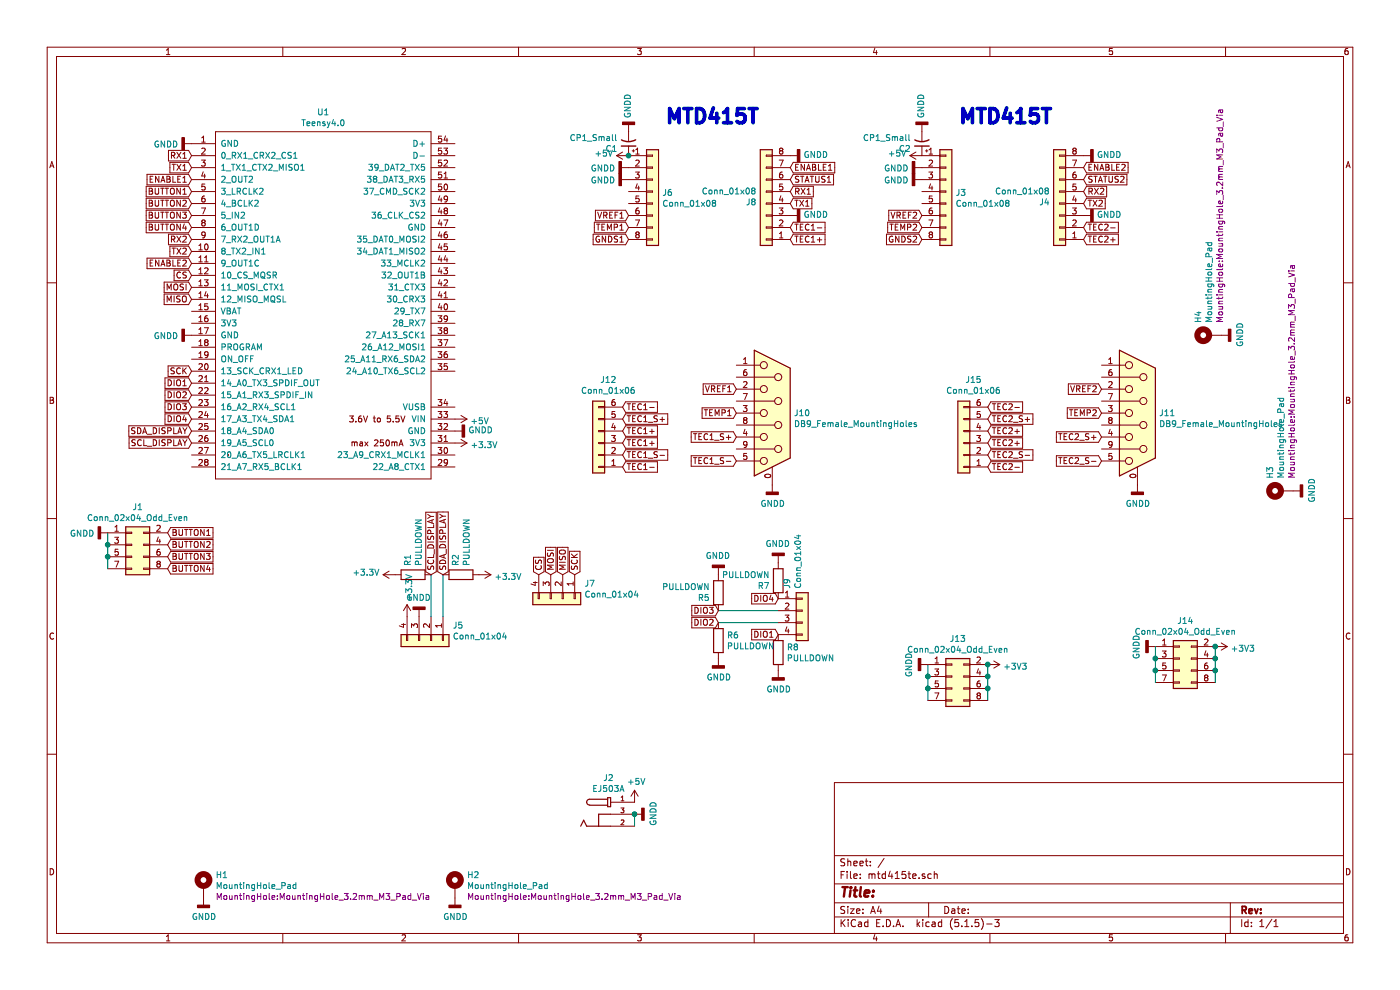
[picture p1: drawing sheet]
EESchema Schematic File Version 4
EELAYER 30 0
EELAYER END
$Descr A4 11693 8268
encoding utf-8
Sheet 1 1
Title ""
Date ""
Rev ""
Comp ""
Comment1 ""
Comment2 ""
Comment3 ""
Comment4 ""
$EndDescr
$Comp
L Connector_Generic:Conn_01x08 J3
U 1 1
P 7900 1600
F 0 "J3" H 7980 1592 50  0000 L CNN
F 1 "Conn_01x08" H 7980 1501 50  0000 L CNN
F 2 "Connector_PinHeader_2.54mm:PinHeader_1x08_P2.54mm_Vertical" H 7900 1600 50  0001 C CNN
F 3 "~" H 7900 1600 50  0001 C CNN
	1    7900 1600
	1    0    0    -1  
$EndComp
$Comp
L Connector_Generic:Conn_01x08 J4
U 1 1
P 8850 1700
F 0 "J4" H 8930 1692 50  0000 L CNN
F 1 "Conn_01x08" H 8930 1601 50  0000 L CNN
F 2 "Connector_PinHeader_2.54mm:PinHeader_1x08_P2.54mm_Vertical" H 8850 1700 50  0001 C CNN
F 3 "~" H 8850 1700 50  0001 C CNN
	1    8850 1700
	-1   0    0    1   
$EndComp
Text GLabel 7700 1800 0    50   Input ~ 0
VREF2
Text GLabel 7700 1900 0    50   Input ~ 0
TEMP2
Text GLabel 7700 2000 0    50   Input ~ 0
GNDS2
Text GLabel 9050 2000 2    50   Input ~ 0
TEC2+
Text GLabel 9050 1900 2    50   Input ~ 0
TEC2-
Text GLabel 9050 1700 2    50   Input ~ 0
TX2
Text GLabel 9050 1600 2    50   Input ~ 0
RX2
Text GLabel 9050 1500 2    50   Input ~ 0
STATUS2
Text GLabel 9050 1400 2    50   Input ~ 0
ENABLE2
Text Notes 8000 1050 0    118  ~ 24
MTD415T
$Comp
L power:GNDD #PWR0119
U 1 1
P 7700 1500
F 0 "#PWR0119" H 7700 1250 50  0001 C CNN
F 1 "GNDD" V 7704 1390 50  0000 R CNN
F 2 "" H 7700 1500 50  0001 C CNN
F 3 "" H 7700 1500 50  0001 C CNN
	1    7700 1500
	0    1    1    0   
$EndComp
$Comp
L power:GNDD #PWR0120
U 1 1
P 7700 1400
F 0 "#PWR0120" H 7700 1150 50  0001 C CNN
F 1 "GNDD" V 7704 1290 50  0000 R CNN
F 2 "" H 7700 1400 50  0001 C CNN
F 3 "" H 7700 1400 50  0001 C CNN
	1    7700 1400
	0    1    1    0   
$EndComp
$Comp
L power:GNDD #PWR0121
U 1 1
P 9050 1800
F 0 "#PWR0121" H 9050 1550 50  0001 C CNN
F 1 "GNDD" V 9054 1690 50  0000 R CNN
F 2 "" H 9050 1800 50  0001 C CNN
F 3 "" H 9050 1800 50  0001 C CNN
	1    9050 1800
	0    -1   -1   0   
$EndComp
$Comp
L power:+5V #PWR0122
U 1 1
P 7700 1300
F 0 "#PWR0122" H 7700 1150 50  0001 C CNN
F 1 "+5V" V 7715 1428 50  0000 L CNN
F 2 "" H 7700 1300 50  0001 C CNN
F 3 "" H 7700 1300 50  0001 C CNN
	1    7700 1300
	0    -1   -1   0   
$EndComp
$Comp
L power:GNDD #PWR0112
U 1 1
P 9050 1300
F 0 "#PWR0112" H 9050 1050 50  0001 C CNN
F 1 "GNDD" V 9054 1190 50  0000 R CNN
F 2 "" H 9050 1300 50  0001 C CNN
F 3 "" H 9050 1300 50  0001 C CNN
	1    9050 1300
	0    -1   -1   0   
$EndComp
$Comp
L teensy:Teensy4.0 U1
U 1 1
P 2700 2550
F 0 "U1" H 2700 4165 50  0000 C CNN
F 1 "Teensy4.0" H 2700 4074 50  0000 C CNN
F 2 "footprints:Teensy40" H 2300 2750 50  0001 C CNN
F 3 "" H 2300 2750 50  0001 C CNN
	1    2700 2550
	1    0    0    -1  
$EndComp
Text GLabel 1600 1600 0    50   Input ~ 0
BUTTON1
Text GLabel 1600 1700 0    50   Input ~ 0
BUTTON2
$Comp
L Connector_Generic:Conn_01x08 J6
U 1 1
P 5450 1600
F 0 "J6" H 5530 1592 50  0000 L CNN
F 1 "Conn_01x08" H 5530 1501 50  0000 L CNN
F 2 "Connector_PinHeader_2.54mm:PinHeader_1x08_P2.54mm_Vertical" H 5450 1600 50  0001 C CNN
F 3 "~" H 5450 1600 50  0001 C CNN
	1    5450 1600
	1    0    0    -1  
$EndComp
$Comp
L Connector_Generic:Conn_01x08 J8
U 1 1
P 6400 1700
F 0 "J8" H 6480 1692 50  0000 L CNN
F 1 "Conn_01x08" H 6480 1601 50  0000 L CNN
F 2 "Connector_PinHeader_2.54mm:PinHeader_1x08_P2.54mm_Vertical" H 6400 1700 50  0001 C CNN
F 3 "~" H 6400 1700 50  0001 C CNN
	1    6400 1700
	-1   0    0    1   
$EndComp
Text GLabel 5250 1800 0    50   Input ~ 0
VREF1
Text GLabel 5250 1900 0    50   Input ~ 0
TEMP1
Text GLabel 5250 2000 0    50   Input ~ 0
GNDS1
Text GLabel 6600 2000 2    50   Input ~ 0
TEC1+
Text GLabel 6600 1900 2    50   Input ~ 0
TEC1-
Text GLabel 6600 1700 2    50   Input ~ 0
TX1
Text GLabel 6600 1600 2    50   Input ~ 0
RX1
Text GLabel 6600 1500 2    50   Input ~ 0
STATUS1
Text GLabel 6600 1400 2    50   Input ~ 0
ENABLE1
Text Notes 5550 1050 0    118  ~ 24
MTD415T
$Comp
L power:GNDD #PWR0101
U 1 1
P 5250 1500
F 0 "#PWR0101" H 5250 1250 50  0001 C CNN
F 1 "GNDD" V 5254 1390 50  0000 R CNN
F 2 "" H 5250 1500 50  0001 C CNN
F 3 "" H 5250 1500 50  0001 C CNN
	1    5250 1500
	0    1    1    0   
$EndComp
$Comp
L power:GNDD #PWR0102
U 1 1
P 5250 1400
F 0 "#PWR0102" H 5250 1150 50  0001 C CNN
F 1 "GNDD" V 5254 1290 50  0000 R CNN
F 2 "" H 5250 1400 50  0001 C CNN
F 3 "" H 5250 1400 50  0001 C CNN
	1    5250 1400
	0    1    1    0   
$EndComp
$Comp
L power:GNDD #PWR0103
U 1 1
P 6600 1800
F 0 "#PWR0103" H 6600 1550 50  0001 C CNN
F 1 "GNDD" V 6604 1690 50  0000 R CNN
F 2 "" H 6600 1800 50  0001 C CNN
F 3 "" H 6600 1800 50  0001 C CNN
	1    6600 1800
	0    -1   -1   0   
$EndComp
$Comp
L power:+5V #PWR0104
U 1 1
P 5250 1300
F 0 "#PWR0104" H 5250 1150 50  0001 C CNN
F 1 "+5V" V 5265 1428 50  0000 L CNN
F 2 "" H 5250 1300 50  0001 C CNN
F 3 "" H 5250 1300 50  0001 C CNN
	1    5250 1300
	0    -1   -1   0   
$EndComp
$Comp
L power:GNDD #PWR0105
U 1 1
P 6600 1300
F 0 "#PWR0105" H 6600 1050 50  0001 C CNN
F 1 "GNDD" V 6604 1190 50  0000 R CNN
F 2 "" H 6600 1300 50  0001 C CNN
F 3 "" H 6600 1300 50  0001 C CNN
	1    6600 1300
	0    -1   -1   0   
$EndComp
Text GLabel 1600 3600 0    50   Input ~ 0
SDA_DISPLAY
Text GLabel 1600 3700 0    50   Input ~ 0
SCL_DISPLAY
Text GLabel 1400 4450 2    50   Input ~ 0
BUTTON1
Text GLabel 1400 4550 2    50   Input ~ 0
BUTTON2
$Comp
L power:+5V #PWR0117
U 1 1
P 5300 6700
F 0 "#PWR0117" H 5300 6550 50  0001 C CNN
F 1 "+5V" H 5315 6873 50  0000 C CNN
F 2 "" H 5300 6700 50  0001 C CNN
F 3 "" H 5300 6700 50  0001 C CNN
	1    5300 6700
	1    0    0    -1  
$EndComp
$Comp
L Connector_Generic:Conn_01x04 J5
U 1 1
P 3600 5350
F 0 "J5" V 3472 5530 50  0000 L CNN
F 1 "Conn_01x04" V 3563 5530 50  0000 L CNN
F 2 "Connector_PinHeader_2.54mm:PinHeader_1x04_P2.54mm_Vertical" H 3600 5350 50  0001 C CNN
F 3 "~" H 3600 5350 50  0001 C CNN
	1    3600 5350
	0    1    1    0   
$EndComp
Text GLabel 3700 4800 1    50   Input ~ 0
SDA_DISPLAY
Text GLabel 3600 4800 1    50   Input ~ 0
SCL_DISPLAY
$Comp
L power:GNDD #PWR0118
U 1 1
P 1600 1200
F 0 "#PWR0118" H 1600 950 50  0001 C CNN
F 1 "GNDD" V 1604 1090 50  0000 R CNN
F 2 "" H 1600 1200 50  0001 C CNN
F 3 "" H 1600 1200 50  0001 C CNN
	1    1600 1200
	0    1    1    0   
$EndComp
$Comp
L power:GNDD #PWR0123
U 1 1
P 5300 6800
F 0 "#PWR0123" H 5300 6550 50  0001 C CNN
F 1 "GNDD" H 5304 6645 50  0000 C CNN
F 2 "" H 5300 6800 50  0001 C CNN
F 3 "" H 5300 6800 50  0001 C CNN
	1    5300 6800
	0    -1   -1   0   
$EndComp
$Comp
L power:GNDD #PWR0125
U 1 1
P 3500 5150
F 0 "#PWR0125" H 3500 4900 50  0001 C CNN
F 1 "GNDD" H 3504 4995 50  0000 C CNN
F 2 "" H 3500 5150 50  0001 C CNN
F 3 "" H 3500 5150 50  0001 C CNN
	1    3500 5150
	-1   0    0    1   
$EndComp
Text GLabel 6150 3850 0    50   Input ~ 0
TEC1_S-
Text GLabel 6150 3650 0    50   Input ~ 0
TEC1_S+
Text GLabel 6150 3450 0    50   Input ~ 0
TEMP1
Text GLabel 6150 3250 0    50   Input ~ 0
VREF1
$Comp
L power:GNDD #PWR0124
U 1 1
P 3800 3600
F 0 "#PWR0124" H 3800 3350 50  0001 C CNN
F 1 "GNDD" V 3804 3490 50  0000 R CNN
F 2 "" H 3800 3600 50  0001 C CNN
F 3 "" H 3800 3600 50  0001 C CNN
	1    3800 3600
	0    -1   -1   0   
$EndComp
$Comp
L power:GNDD #PWR0126
U 1 1
P 1600 2800
F 0 "#PWR0126" H 1600 2550 50  0001 C CNN
F 1 "GNDD" V 1604 2690 50  0000 R CNN
F 2 "" H 1600 2800 50  0001 C CNN
F 3 "" H 1600 2800 50  0001 C CNN
	1    1600 2800
	0    1    1    0   
$EndComp
$Comp
L power:+3.3V #PWR0116
U 1 1
P 3800 3700
F 0 "#PWR0116" H 3800 3550 50  0001 C CNN
F 1 "+3.3V" V 3815 3828 50  0000 L CNN
F 2 "" H 3800 3700 50  0001 C CNN
F 3 "" H 3800 3700 50  0001 C CNN
	1    3800 3700
	0    1    1    0   
$EndComp
$Comp
L power:+3.3V #PWR0127
U 1 1
P 3400 5150
F 0 "#PWR0127" H 3400 5000 50  0001 C CNN
F 1 "+3.3V" V 3415 5278 50  0000 L CNN
F 2 "" H 3400 5150 50  0001 C CNN
F 3 "" H 3400 5150 50  0001 C CNN
	1    3400 5150
	1    0    0    -1  
$EndComp
Text GLabel 1400 4750 2    50   Input ~ 0
BUTTON4
Text GLabel 1600 1900 0    50   Input ~ 0
BUTTON4
$Comp
L Mechanical:MountingHole_Pad H2
U 1 1
P 3800 7400
F 0 "H2" H 3900 7494 50  0000 L CNN
F 1 "MountingHole_Pad" H 3900 7403 50  0000 L CNN
F 2 "MountingHole:MountingHole_3.2mm_M3_Pad_Via" H 3900 7312 50  0000 L CNN
F 3 "~" H 3800 7400 50  0001 C CNN
	1    3800 7400
	1    0    0    -1  
$EndComp
$Comp
L power:GNDD #PWR0150
U 1 1
P 3800 7500
F 0 "#PWR0150" H 3800 7250 50  0001 C CNN
F 1 "GNDD" H 3804 7345 50  0000 C CNN
F 2 "" H 3800 7500 50  0001 C CNN
F 3 "" H 3800 7500 50  0001 C CNN
	1    3800 7500
	1    0    0    -1  
$EndComp
$Comp
L Mechanical:MountingHole_Pad H1
U 1 1
P 1700 7400
F 0 "H1" H 1800 7494 50  0000 L CNN
F 1 "MountingHole_Pad" H 1800 7403 50  0000 L CNN
F 2 "MountingHole:MountingHole_3.2mm_M3_Pad_Via" H 1800 7312 50  0000 L CNN
F 3 "~" H 1700 7400 50  0001 C CNN
	1    1700 7400
	1    0    0    -1  
$EndComp
$Comp
L power:GNDD #PWR0151
U 1 1
P 1700 7500
F 0 "#PWR0151" H 1700 7250 50  0001 C CNN
F 1 "GNDD" H 1704 7345 50  0000 C CNN
F 2 "" H 1700 7500 50  0001 C CNN
F 3 "" H 1700 7500 50  0001 C CNN
	1    1700 7500
	1    0    0    -1  
$EndComp
$Comp
L Mechanical:MountingHole_Pad H3
U 1 1
P 10700 4100
F 0 "H3" H 10800 4194 50  0000 L CNN
F 1 "MountingHole_Pad" H 10800 4103 50  0000 L CNN
F 2 "MountingHole:MountingHole_3.2mm_M3_Pad_Via" H 10800 4012 50  0000 L CNN
F 3 "~" H 10700 4100 50  0001 C CNN
	1    10700 4100
	0    -1   -1   0   
$EndComp
$Comp
L power:GNDD #PWR0153
U 1 1
P 10800 4100
F 0 "#PWR0153" H 10800 3850 50  0001 C CNN
F 1 "GNDD" H 10804 3945 50  0000 C CNN
F 2 "" H 10800 4100 50  0001 C CNN
F 3 "" H 10800 4100 50  0001 C CNN
	1    10800 4100
	0    -1   -1   0   
$EndComp
Text GLabel 9200 3850 0    50   Input ~ 0
TEC2_S-
Text GLabel 9200 3650 0    50   Input ~ 0
TEC2_S+
Text GLabel 9200 3450 0    50   Input ~ 0
TEMP2
Text GLabel 9200 3250 0    50   Input ~ 0
VREF2
$Comp
L Connector:DB9_Female_MountingHoles J11
U 1 1
P 9500 3450
F 0 "J11" H 9680 3452 50  0000 L CNN
F 1 "DB9_Female_MountingHoles" H 9680 3361 50  0000 L CNN
F 2 "Connector_Dsub:DSUB-9_Female_Horizontal_P2.77x2.84mm_EdgePinOffset9.90mm_Housed_MountingHolesOffset11.32mm" H 9500 3450 50  0001 C CNN
F 3 " ~" H 9500 3450 50  0001 C CNN
	1    9500 3450
	1    0    0    -1  
$EndComp
$Comp
L Mechanical:MountingHole_Pad H4
U 1 1
P 10100 2800
F 0 "H4" H 10200 2894 50  0000 L CNN
F 1 "MountingHole_Pad" H 10200 2803 50  0000 L CNN
F 2 "MountingHole:MountingHole_3.2mm_M3_Pad_Via" H 10200 2712 50  0000 L CNN
F 3 "~" H 10100 2800 50  0001 C CNN
	1    10100 2800
	0    -1   -1   0   
$EndComp
$Comp
L power:GNDD #PWR0152
U 1 1
P 10200 2800
F 0 "#PWR0152" H 10200 2550 50  0001 C CNN
F 1 "GNDD" H 10204 2645 50  0000 C CNN
F 2 "" H 10200 2800 50  0001 C CNN
F 3 "" H 10200 2800 50  0001 C CNN
	1    10200 2800
	0    -1   -1   0   
$EndComp
Text GLabel 1600 2300 0    50   Input ~ 0
CS
Text GLabel 1600 2400 0    50   Input ~ 0
MOSI
Text GLabel 1600 2200 0    50   Input ~ 0
ENABLE2
Text GLabel 1600 2500 0    50   Input ~ 0
MISO
Text GLabel 1600 1500 0    50   Input ~ 0
ENABLE1
Text GLabel 1600 2100 0    50   Input ~ 0
TX2
Text GLabel 1600 2000 0    50   Input ~ 0
RX2
Text GLabel 1600 1400 0    50   Input ~ 0
TX1
Text GLabel 1600 1300 0    50   Input ~ 0
RX1
Text GLabel 1600 3100 0    50   Input ~ 0
SCK
Text GLabel 1600 1800 0    50   Input ~ 0
BUTTON3
$Comp
L Connector_Generic:Conn_02x04_Odd_Even J1
U 1 1
P 1100 4550
F 0 "J1" H 1150 4867 50  0000 C CNN
F 1 "Conn_02x04_Odd_Even" H 1150 4776 50  0000 C CNN
F 2 "Connector_PinHeader_2.54mm:PinHeader_2x04_P2.54mm_Vertical" H 1100 4550 50  0001 C CNN
F 3 "~" H 1100 4550 50  0001 C CNN
	1    1100 4550
	1    0    0    -1  
$EndComp
Wire Wire Line
	900  4550 900  4650
Wire Wire Line
	900  4750 900  4650
Connection ~ 900  4650
Connection ~ 900  4550
Wire Wire Line
	900  4550 900  4450
Text GLabel 1400 4650 2    50   Input ~ 0
BUTTON3
Text GLabel 4800 4800 1    50   Input ~ 0
SCK
Text GLabel 4500 4800 1    50   Input ~ 0
CS
$Comp
L Connector_Generic:Conn_01x04 J7
U 1 1
P 4700 5000
F 0 "J7" V 4572 5180 50  0000 L CNN
F 1 "Conn_01x04" V 4663 5180 50  0000 L CNN
F 2 "Connector_PinHeader_2.54mm:PinHeader_1x04_P2.54mm_Vertical" H 4700 5000 50  0001 C CNN
F 3 "~" H 4700 5000 50  0001 C CNN
	1    4700 5000
	0    1    1    0   
$EndComp
$Comp
L power:GNDD #PWR0110
U 1 1
P 6450 4050
F 0 "#PWR0110" H 6450 3800 50  0001 C CNN
F 1 "GNDD" H 6454 3895 50  0000 C CNN
F 2 "" H 6450 4050 50  0001 C CNN
F 3 "" H 6450 4050 50  0001 C CNN
	1    6450 4050
	1    0    0    -1  
$EndComp
$Comp
L power:GNDD #PWR0111
U 1 1
P 9500 4050
F 0 "#PWR0111" H 9500 3800 50  0001 C CNN
F 1 "GNDD" H 9504 3895 50  0000 C CNN
F 2 "" H 9500 4050 50  0001 C CNN
F 3 "" H 9500 4050 50  0001 C CNN
	1    9500 4050
	1    0    0    -1  
$EndComp
Text GLabel 6500 5300 0    50   Input ~ 0
DIO1
Text GLabel 6000 5200 0    50   Input ~ 0
DIO2
Text GLabel 6000 5100 0    50   Input ~ 0
DIO3
Text GLabel 6500 5000 0    50   Input ~ 0
DIO4
$Comp
L Device:R R8
U 1 1
P 6500 5450
F 0 "R8" H 6570 5496 50  0000 L CNN
F 1 "PULLDOWN" H 6570 5405 50  0000 L CNN
F 2 "Resistor_SMD:R_0805_2012Metric" V 6430 5450 50  0001 C CNN
F 3 "~" H 6500 5450 50  0001 C CNN
	1    6500 5450
	1    0    0    -1  
$EndComp
$Comp
L power:GNDD #PWR0114
U 1 1
P 6500 5600
F 0 "#PWR0114" H 6500 5350 50  0001 C CNN
F 1 "GNDD" H 6504 5445 50  0000 C CNN
F 2 "" H 6500 5600 50  0001 C CNN
F 3 "" H 6500 5600 50  0001 C CNN
	1    6500 5600
	1    0    0    -1  
$EndComp
$Comp
L Device:R R7
U 1 1
P 6500 4850
F 0 "R7" H 6570 4896 50  0000 L CNN
F 1 "PULLDOWN" H 6570 4805 50  0000 L CNN
F 2 "Resistor_SMD:R_0805_2012Metric" V 6430 4850 50  0001 C CNN
F 3 "~" H 6500 4850 50  0001 C CNN
	1    6500 4850
	-1   0    0    1   
$EndComp
$Comp
L power:GNDD #PWR0115
U 1 1
P 6500 4700
F 0 "#PWR0115" H 6500 4450 50  0001 C CNN
F 1 "GNDD" H 6504 4545 50  0000 C CNN
F 2 "" H 6500 4700 50  0001 C CNN
F 3 "" H 6500 4700 50  0001 C CNN
	1    6500 4700
	-1   0    0    1   
$EndComp
$Comp
L Device:R R5
U 1 1
P 6000 4950
F 0 "R5" H 6070 4996 50  0000 L CNN
F 1 "PULLDOWN" H 6070 4905 50  0000 L CNN
F 2 "Resistor_SMD:R_0805_2012Metric" V 5930 4950 50  0001 C CNN
F 3 "~" H 6000 4950 50  0001 C CNN
	1    6000 4950
	-1   0    0    1   
$EndComp
$Comp
L power:GNDD #PWR0130
U 1 1
P 6000 4800
F 0 "#PWR0130" H 6000 4550 50  0001 C CNN
F 1 "GNDD" H 6004 4645 50  0000 C CNN
F 2 "" H 6000 4800 50  0001 C CNN
F 3 "" H 6000 4800 50  0001 C CNN
	1    6000 4800
	-1   0    0    1   
$EndComp
Wire Wire Line
	6500 5100 6000 5100
Wire Wire Line
	6000 5200 6500 5200
$Comp
L Device:R R6
U 1 1
P 6000 5350
F 0 "R6" H 6070 5396 50  0000 L CNN
F 1 "PULLDOWN" H 6070 5305 50  0000 L CNN
F 2 "Resistor_SMD:R_0805_2012Metric" V 5930 5350 50  0001 C CNN
F 3 "~" H 6000 5350 50  0001 C CNN
	1    6000 5350
	1    0    0    -1  
$EndComp
$Comp
L power:GNDD #PWR0134
U 1 1
P 6000 5500
F 0 "#PWR0134" H 6000 5250 50  0001 C CNN
F 1 "GNDD" H 6004 5345 50  0000 C CNN
F 2 "" H 6000 5500 50  0001 C CNN
F 3 "" H 6000 5500 50  0001 C CNN
	1    6000 5500
	1    0    0    -1  
$EndComp
Text GLabel 1600 3300 0    50   Input ~ 0
DIO2
Text GLabel 1600 3400 0    50   Input ~ 0
DIO3
Text GLabel 1600 3200 0    50   Input ~ 0
DIO1
Text GLabel 1600 3500 0    50   Input ~ 0
DIO4
$Comp
L Connector_Generic:Conn_02x04_Odd_Even J13
U 1 1
P 7950 5650
F 0 "J13" H 8000 5967 50  0000 C CNN
F 1 "Conn_02x04_Odd_Even" H 8000 5876 50  0000 C CNN
F 2 "Connector_PinHeader_2.54mm:PinHeader_2x04_P2.54mm_Vertical" H 7950 5650 50  0001 C CNN
F 3 "~" H 7950 5650 50  0001 C CNN
	1    7950 5650
	1    0    0    -1  
$EndComp
Wire Wire Line
	7750 5550 7750 5650
Connection ~ 7750 5650
Wire Wire Line
	7750 5650 7750 5750
Connection ~ 7750 5750
Wire Wire Line
	7750 5750 7750 5850
$Comp
L power:GNDD #PWR0137
U 1 1
P 7750 5550
F 0 "#PWR0137" H 7750 5300 50  0001 C CNN
F 1 "GNDD" H 7754 5395 50  0000 C CNN
F 2 "" H 7750 5550 50  0001 C CNN
F 3 "" H 7750 5550 50  0001 C CNN
	1    7750 5550
	0    1    1    0   
$EndComp
$Comp
L power:+5V #PWR0140
U 1 1
P 3800 3500
F 0 "#PWR0140" H 3800 3350 50  0001 C CNN
F 1 "+5V" V 3815 3628 50  0000 L CNN
F 2 "" H 3800 3500 50  0001 C CNN
F 3 "" H 3800 3500 50  0001 C CNN
	1    3800 3500
	0    1    1    0   
$EndComp
$Comp
L EJ503A:EJ503A J2
U 1 1
P 5100 6800
F 0 "J2" H 5082 7105 50  0000 C CNN
F 1 "EJ503A" H 5082 7014 50  0000 C CNN
F 2 "footprints:MPD_EJ503A" H 5100 6800 50  0001 L BNN
F 3 "Manufacturer Recommendations" H 5100 6800 50  0001 L BNN
F 4 "MPD" H 5100 6800 50  0001 L BNN "Field4"
F 5 "B" H 5100 6800 50  0001 L BNN "Field5"
F 6 "11 mm" H 5100 6800 50  0001 L BNN "Field6"
	1    5100 6800
	1    0    0    -1  
$EndComp
Wire Wire Line
	5300 6900 5300 6800
Connection ~ 5300 6800
$Comp
L Connector_Generic:Conn_02x04_Odd_Even J14
U 1 1
P 9850 5500
F 0 "J14" H 9900 5817 50  0000 C CNN
F 1 "Conn_02x04_Odd_Even" H 9900 5726 50  0000 C CNN
F 2 "Connector_PinHeader_2.54mm:PinHeader_2x04_P2.54mm_Vertical" H 9850 5500 50  0001 C CNN
F 3 "~" H 9850 5500 50  0001 C CNN
	1    9850 5500
	1    0    0    -1  
$EndComp
Wire Wire Line
	9650 5400 9650 5500
Connection ~ 9650 5500
Wire Wire Line
	9650 5500 9650 5600
Connection ~ 9650 5600
Wire Wire Line
	9650 5600 9650 5700
$Comp
L power:GNDD #PWR0141
U 1 1
P 9650 5400
F 0 "#PWR0141" H 9650 5150 50  0001 C CNN
F 1 "GNDD" H 9654 5245 50  0000 C CNN
F 2 "" H 9650 5400 50  0001 C CNN
F 3 "" H 9650 5400 50  0001 C CNN
	1    9650 5400
	0    1    1    0   
$EndComp
$Comp
L power:+3V3 #PWR0142
U 1 1
P 10150 5400
F 0 "#PWR0142" H 10150 5250 50  0001 C CNN
F 1 "+3V3" V 10165 5528 50  0000 L CNN
F 2 "" H 10150 5400 50  0001 C CNN
F 3 "" H 10150 5400 50  0001 C CNN
	1    10150 5400
	0    1    1    0   
$EndComp
Wire Wire Line
	10150 5400 10150 5500
Connection ~ 10150 5400
Connection ~ 10150 5500
Wire Wire Line
	10150 5500 10150 5600
Connection ~ 10150 5600
Wire Wire Line
	10150 5600 10150 5700
$Comp
L power:GNDD #PWR0106
U 1 1
P 900 4450
F 0 "#PWR0106" H 900 4200 50  0001 C CNN
F 1 "GNDD" V 904 4340 50  0000 R CNN
F 2 "" H 900 4450 50  0001 C CNN
F 3 "" H 900 4450 50  0001 C CNN
	1    900  4450
	0    1    1    0   
$EndComp
$Comp
L Connector_Generic:Conn_01x04 J9
U 1 1
P 6700 5100
F 0 "J9" V 6572 5280 50  0000 L CNN
F 1 "Conn_01x04" V 6663 5280 50  0000 L CNN
F 2 "Connector_PinHeader_2.54mm:PinHeader_1x04_P2.54mm_Vertical" H 6700 5100 50  0001 C CNN
F 3 "~" H 6700 5100 50  0001 C CNN
	1    6700 5100
	1    0    0    -1  
$EndComp
$Comp
L power:+3V3 #PWR0107
U 1 1
P 8250 5550
F 0 "#PWR0107" H 8250 5400 50  0001 C CNN
F 1 "+3V3" V 8265 5678 50  0000 L CNN
F 2 "" H 8250 5550 50  0001 C CNN
F 3 "" H 8250 5550 50  0001 C CNN
	1    8250 5550
	0    1    1    0   
$EndComp
Wire Wire Line
	8250 5550 8250 5650
Connection ~ 8250 5550
Connection ~ 8250 5650
Wire Wire Line
	8250 5650 8250 5750
Connection ~ 8250 5750
Wire Wire Line
	8250 5750 8250 5850
$Comp
L Device:R R1
U 1 1
P 3450 4800
F 0 "R1" H 3520 4846 50  0000 L CNN
F 1 "PULLDOWN" H 3520 4755 50  0000 L CNN
F 2 "Resistor_SMD:R_0805_2012Metric" V 3380 4800 50  0001 C CNN
F 3 "~" H 3450 4800 50  0001 C CNN
	1    3450 4800
	0    -1   -1   0   
$EndComp
Text GLabel 4600 4800 1    50   Input ~ 0
MOSI
Text GLabel 4700 4800 1    50   Input ~ 0
MISO
$Comp
L power:+3.3V #PWR0108
U 1 1
P 3300 4800
F 0 "#PWR0108" H 3300 4650 50  0001 C CNN
F 1 "+3.3V" V 3315 4928 50  0000 L CNN
F 2 "" H 3300 4800 50  0001 C CNN
F 3 "" H 3300 4800 50  0001 C CNN
	1    3300 4800
	0    -1   -1   0   
$EndComp
$Comp
L Device:R R2
U 1 1
P 3850 4800
F 0 "R2" H 3920 4846 50  0000 L CNN
F 1 "PULLDOWN" H 3920 4755 50  0000 L CNN
F 2 "Resistor_SMD:R_0805_2012Metric" V 3780 4800 50  0001 C CNN
F 3 "~" H 3850 4800 50  0001 C CNN
	1    3850 4800
	0    -1   -1   0   
$EndComp
$Comp
L power:+3.3V #PWR0109
U 1 1
P 4000 4800
F 0 "#PWR0109" H 4000 4650 50  0001 C CNN
F 1 "+3.3V" V 4015 4928 50  0000 L CNN
F 2 "" H 4000 4800 50  0001 C CNN
F 3 "" H 4000 4800 50  0001 C CNN
	1    4000 4800
	0    1    1    0   
$EndComp
Wire Wire Line
	3600 5150 3600 4800
Wire Wire Line
	3700 4800 3700 5150
$Comp
L Device:CP1_Small C1
U 1 1
P 5250 1200
F 0 "C1" H 5341 1246 50  0000 L CNN
F 1 "CP1_Small" H 5341 1155 50  0000 L CNN
F 2 "Capacitor_SMD:C_0805_2012Metric" H 5250 1200 50  0001 C CNN
F 3 "~" H 5250 1200 50  0001 C CNN
	1    5250 1200
	-1   0    0    1   
$EndComp
Connection ~ 5250 1300
$Comp
L power:GNDD #PWR0113
U 1 1
P 5250 1100
F 0 "#PWR0113" H 5250 850 50  0001 C CNN
F 1 "GNDD" V 5254 990 50  0000 R CNN
F 2 "" H 5250 1100 50  0001 C CNN
F 3 "" H 5250 1100 50  0001 C CNN
	1    5250 1100
	-1   0    0    1   
$EndComp
$Comp
L Device:CP1_Small C2
U 1 1
P 7700 1200
F 0 "C2" H 7791 1246 50  0000 L CNN
F 1 "CP1_Small" H 7791 1155 50  0000 L CNN
F 2 "Capacitor_SMD:C_0805_2012Metric" H 7700 1200 50  0001 C CNN
F 3 "~" H 7700 1200 50  0001 C CNN
	1    7700 1200
	-1   0    0    1   
$EndComp
$Comp
L power:GNDD #PWR0128
U 1 1
P 7700 1100
F 0 "#PWR0128" H 7700 850 50  0001 C CNN
F 1 "GNDD" V 7704 990 50  0000 R CNN
F 2 "" H 7700 1100 50  0001 C CNN
F 3 "" H 7700 1100 50  0001 C CNN
	1    7700 1100
	-1   0    0    1   
$EndComp
$Comp
L Connector_Generic:Conn_01x06 J12
U 1 1
P 5000 3700
F 0 "J12" H 4918 3175 50  0000 C CNN
F 1 "Conn_01x06" H 4918 3266 50  0000 C CNN
F 2 "Connector_PinHeader_2.54mm:PinHeader_1x06_P2.54mm_Vertical" H 5000 3700 50  0001 C CNN
F 3 "~" H 5000 3700 50  0001 C CNN
	1    5000 3700
	-1   0    0    1   
$EndComp
Text GLabel 5200 3600 2    50   Input ~ 0
TEC1+
Text GLabel 5200 3700 2    50   Input ~ 0
TEC1+
$Comp
L Connector:DB9_Female_MountingHoles J10
U 1 1
P 6450 3450
F 0 "J10" H 6630 3452 50  0000 L CNN
F 1 "DB9_Female_MountingHoles" H 6630 3361 50  0000 L CNN
F 2 "Connector_Dsub:DSUB-9_Female_Horizontal_P2.77x2.84mm_EdgePinOffset9.90mm_Housed_MountingHolesOffset11.32mm" H 6450 3450 50  0001 C CNN
F 3 " ~" H 6450 3450 50  0001 C CNN
	1    6450 3450
	1    0    0    -1  
$EndComp
Text GLabel 5200 3900 2    50   Input ~ 0
TEC1-
Text GLabel 5200 3400 2    50   Input ~ 0
TEC1-
Text GLabel 5200 3800 2    50   Input ~ 0
TEC1_S-
Text GLabel 5200 3500 2    50   Input ~ 0
TEC1_S+
$Comp
L Connector_Generic:Conn_01x06 J15
U 1 1
P 8050 3700
F 0 "J15" H 7968 3175 50  0000 C CNN
F 1 "Conn_01x06" H 7968 3266 50  0000 C CNN
F 2 "Connector_PinHeader_2.54mm:PinHeader_1x06_P2.54mm_Vertical" H 8050 3700 50  0001 C CNN
F 3 "~" H 8050 3700 50  0001 C CNN
	1    8050 3700
	-1   0    0    1   
$EndComp
Text GLabel 8250 3600 2    50   Input ~ 0
TEC2+
Text GLabel 8250 3700 2    50   Input ~ 0
TEC2+
Text GLabel 8250 3900 2    50   Input ~ 0
TEC2-
Text GLabel 8250 3400 2    50   Input ~ 0
TEC2-
Text GLabel 8250 3800 2    50   Input ~ 0
TEC2_S-
Text GLabel 8250 3500 2    50   Input ~ 0
TEC2_S+
$EndSCHEMATC
